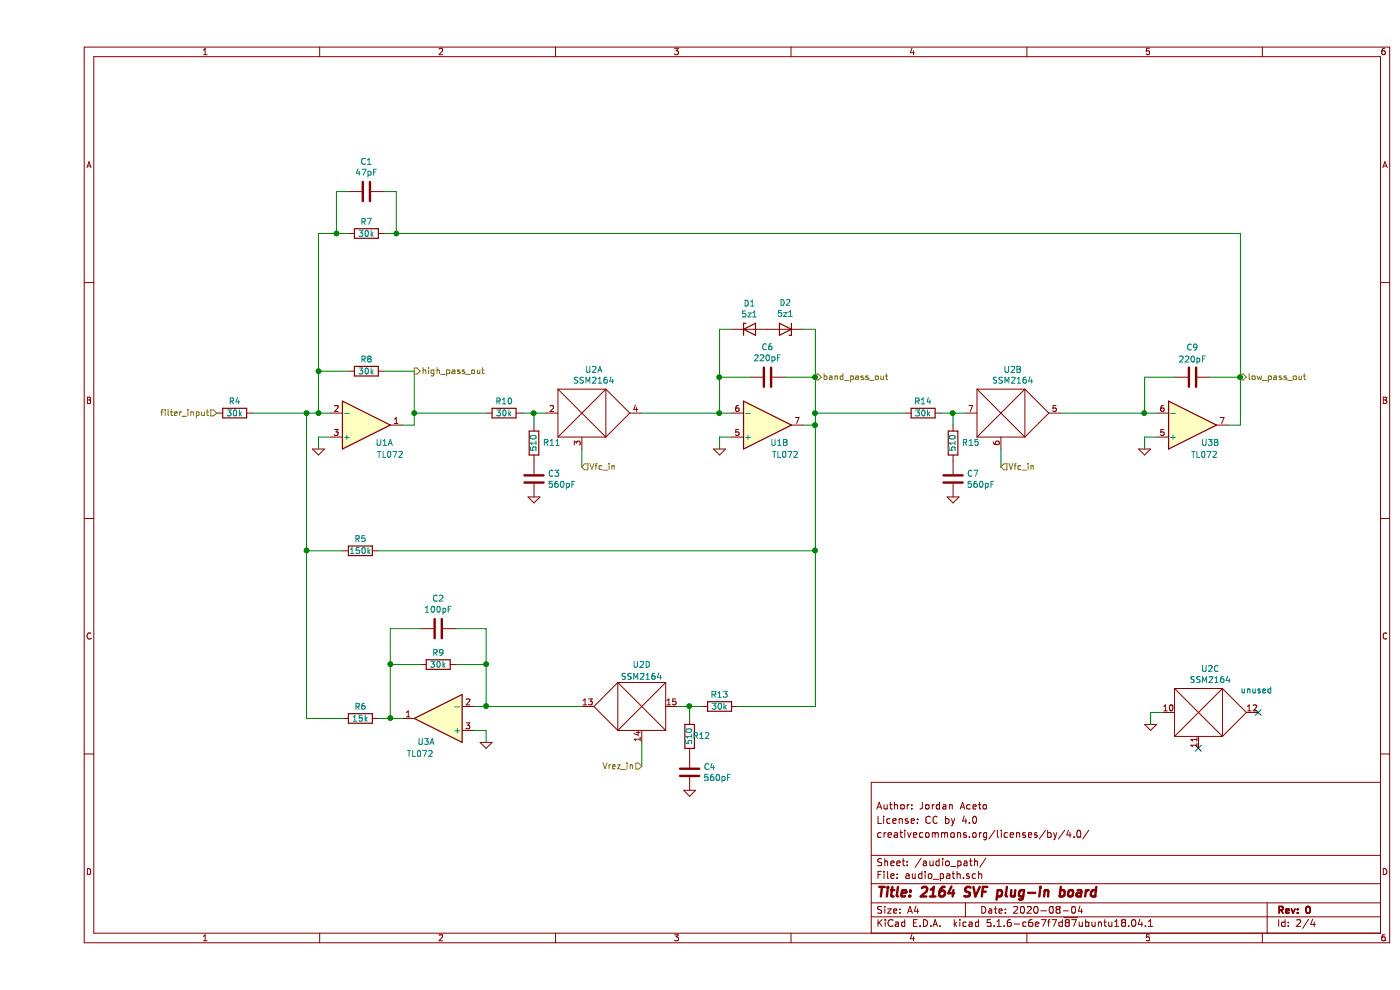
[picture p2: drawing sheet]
EESchema Schematic File Version 4
EELAYER 30 0
EELAYER END
$Descr A4 11693 8268
encoding utf-8
Sheet 2 4
Title "2164 SVF plug-in board"
Date "2020-08-04"
Rev "0"
Comp ""
Comment1 "creativecommons.org/licenses/by/4.0/"
Comment2 "License: CC by 4.0"
Comment3 "Author: Jordan Aceto"
Comment4 ""
$EndDescr
$Comp
L Amplifier_Operational:TL072 U?
U 1 1
P 2750 3550
AR Path="/5F726DCD" Ref="U?"  Part="1" 
AR Path="/5F6F4121/5F726DCD" Ref="U1"  Part="1" 
F 0 "U1" H 2900 3700 50  0000 C CNN
F 1 "TL072" H 2950 3800 50  0000 C CNN
F 2 "Package_SO:SOIC-8_3.9x4.9mm_P1.27mm" H 2750 3550 50  0001 C CNN
F 3 "http://www.ti.com/lit/ds/symlink/tl071.pdf" H 2750 3550 50  0001 C CNN
	1    2750 3550
	1    0    0    1   
$EndComp
$Comp
L 2164SVF-rescue:GND #PWR?
U 1 1
P 2350 3750
AR Path="/5F726DD3" Ref="#PWR?"  Part="1" 
AR Path="/5F6F4121/5F726DD3" Ref="#PWR0104"  Part="1" 
F 0 "#PWR0104" H 2350 3750 30  0001 C CNN
F 1 "GND" H 2350 3680 30  0001 C CNN
F 2 "" H 2350 3750 60  0000 C CNN
F 3 "" H 2350 3750 60  0000 C CNN
	1    2350 3750
	1    0    0    -1  
$EndComp
Wire Wire Line
	2350 3750 2350 3650
Wire Wire Line
	2350 3650 2450 3650
$Comp
L Device:R R?
U 1 1
P 2750 3100
AR Path="/5F726DDB" Ref="R?"  Part="1" 
AR Path="/5F6F4121/5F726DDB" Ref="R8"  Part="1" 
F 0 "R8" V 2650 3100 50  0000 C CNN
F 1 "30k" V 2750 3100 50  0000 C CNN
F 2 "Resistor_SMD:R_0805_2012Metric_Pad1.15x1.40mm_HandSolder" V 2680 3100 50  0001 C CNN
F 3 "~" H 2750 3100 50  0001 C CNN
	1    2750 3100
	0    1    1    0   
$EndComp
Wire Wire Line
	2450 3450 2350 3450
Wire Wire Line
	2350 3450 2350 3100
Wire Wire Line
	2350 3100 2600 3100
Wire Wire Line
	2900 3100 3150 3100
Wire Wire Line
	3150 3100 3150 3450
Wire Wire Line
	3150 3550 3050 3550
$Comp
L Device:R R?
U 1 1
P 1650 3450
AR Path="/5F726DE7" Ref="R?"  Part="1" 
AR Path="/5F6F4121/5F726DE7" Ref="R4"  Part="1" 
F 0 "R4" V 1550 3450 50  0000 C CNN
F 1 "30k" V 1650 3450 50  0000 C CNN
F 2 "Resistor_SMD:R_0805_2012Metric_Pad1.15x1.40mm_HandSolder" V 1580 3450 50  0001 C CNN
F 3 "~" H 1650 3450 50  0001 C CNN
	1    1650 3450
	0    1    1    0   
$EndComp
Wire Wire Line
	1800 3450 2250 3450
Connection ~ 2350 3450
$Comp
L SSM2164_SVF_parts:SSM2164 U?
U 1 1
P 4550 3450
AR Path="/5F726DF5" Ref="U?"  Part="1" 
AR Path="/5F6F4121/5F726DF5" Ref="U2"  Part="1" 
F 0 "U2" H 4650 3815 50  0000 C CNN
F 1 "SSM2164" H 4650 3724 50  0000 C CNN
F 2 "Package_SO:SOIC-16_3.9x9.9mm_P1.27mm" H 4650 3650 50  0001 C CNN
F 3 "" H 4650 3650 50  0001 C CNN
	1    4550 3450
	1    0    0    -1  
$EndComp
$Comp
L Device:C C?
U 1 1
P 4150 4000
AR Path="/5F726DFB" Ref="C?"  Part="1" 
AR Path="/5F6F4121/5F726DFB" Ref="C3"  Part="1" 
F 0 "C3" H 4265 4046 50  0000 L CNN
F 1 "560pF" H 4265 3955 50  0000 L CNN
F 2 "Capacitor_SMD:C_0805_2012Metric_Pad1.15x1.40mm_HandSolder" H 4188 3850 50  0001 C CNN
F 3 "~" H 4150 4000 50  0001 C CNN
	1    4150 4000
	1    0    0    -1  
$EndComp
$Comp
L 2164SVF-rescue:GND #PWR?
U 1 1
P 4150 4150
AR Path="/5F726E01" Ref="#PWR?"  Part="1" 
AR Path="/5F6F4121/5F726E01" Ref="#PWR0105"  Part="1" 
F 0 "#PWR0105" H 4150 4150 30  0001 C CNN
F 1 "GND" H 4150 4080 30  0001 C CNN
F 2 "" H 4150 4150 60  0000 C CNN
F 3 "" H 4150 4150 60  0000 C CNN
	1    4150 4150
	1    0    0    -1  
$EndComp
Wire Wire Line
	4150 3550 4150 3450
Wire Wire Line
	4150 3450 4250 3450
$Comp
L Device:R R?
U 1 1
P 3900 3450
AR Path="/5F726E09" Ref="R?"  Part="1" 
AR Path="/5F6F4121/5F726E09" Ref="R10"  Part="1" 
F 0 "R10" V 3800 3450 50  0000 C CNN
F 1 "30k" V 3900 3450 50  0000 C CNN
F 2 "Resistor_SMD:R_0805_2012Metric_Pad1.15x1.40mm_HandSolder" V 3830 3450 50  0001 C CNN
F 3 "~" H 3900 3450 50  0001 C CNN
	1    3900 3450
	0    1    1    0   
$EndComp
Wire Wire Line
	3750 3450 3150 3450
Connection ~ 3150 3450
Wire Wire Line
	3150 3450 3150 3550
Wire Wire Line
	4050 3450 4150 3450
Connection ~ 4150 3450
$Comp
L Amplifier_Operational:TL072 U?
U 2 1
P 6100 3550
AR Path="/5F726E14" Ref="U?"  Part="2" 
AR Path="/5F6F4121/5F726E14" Ref="U1"  Part="2" 
F 0 "U1" H 6200 3700 50  0000 C CNN
F 1 "TL072" H 6250 3800 50  0000 C CNN
F 2 "Package_SO:SOIC-8_3.9x4.9mm_P1.27mm" H 6100 3550 50  0001 C CNN
F 3 "http://www.ti.com/lit/ds/symlink/tl071.pdf" H 6100 3550 50  0001 C CNN
	2    6100 3550
	1    0    0    1   
$EndComp
$Comp
L Device:C C?
U 1 1
P 6100 3150
AR Path="/5F726E1A" Ref="C?"  Part="1" 
AR Path="/5F6F4121/5F726E1A" Ref="C6"  Part="1" 
F 0 "C6" V 5848 3150 50  0000 C CNN
F 1 "220pF" V 5939 3150 50  0000 C CNN
F 2 "svf_footprints:timing_cap_dual_fp" H 6138 3000 50  0001 C CNN
F 3 "~" H 6100 3150 50  0001 C CNN
	1    6100 3150
	0    1    1    0   
$EndComp
Wire Wire Line
	5800 3450 5700 3450
Wire Wire Line
	5700 3450 5700 3150
Wire Wire Line
	5700 3150 5950 3150
Wire Wire Line
	6400 3550 6500 3550
Wire Wire Line
	6500 3550 6500 3450
$Comp
L 2164SVF-rescue:GND #PWR?
U 1 1
P 5700 3750
AR Path="/5F726E26" Ref="#PWR?"  Part="1" 
AR Path="/5F6F4121/5F726E26" Ref="#PWR0106"  Part="1" 
F 0 "#PWR0106" H 5700 3750 30  0001 C CNN
F 1 "GND" H 5700 3680 30  0001 C CNN
F 2 "" H 5700 3750 60  0000 C CNN
F 3 "" H 5700 3750 60  0000 C CNN
	1    5700 3750
	1    0    0    -1  
$EndComp
Wire Wire Line
	5700 3750 5700 3650
Wire Wire Line
	5700 3650 5800 3650
Wire Wire Line
	5700 3450 5050 3450
Connection ~ 5700 3450
$Comp
L Device:D_Zener D?
U 1 1
P 5950 2750
AR Path="/5F726E30" Ref="D?"  Part="1" 
AR Path="/5F6F4121/5F726E30" Ref="D1"  Part="1" 
F 0 "D1" H 5950 2967 50  0000 C CNN
F 1 "5z1" H 5950 2876 50  0000 C CNN
F 2 "Diode_SMD:D_SOD-123" H 5950 2750 50  0001 C CNN
F 3 "~" H 5950 2750 50  0001 C CNN
	1    5950 2750
	1    0    0    -1  
$EndComp
$Comp
L Device:D_Zener D?
U 1 1
P 6250 2750
AR Path="/5F726E36" Ref="D?"  Part="1" 
AR Path="/5F6F4121/5F726E36" Ref="D2"  Part="1" 
F 0 "D2" H 6250 2533 50  0000 C CNN
F 1 "5z1" H 6250 2624 50  0000 C CNN
F 2 "Diode_SMD:D_SOD-123" H 6250 2750 50  0001 C CNN
F 3 "~" H 6250 2750 50  0001 C CNN
	1    6250 2750
	-1   0    0    1   
$EndComp
Wire Wire Line
	5800 2750 5700 2750
Wire Wire Line
	5700 2750 5700 3150
Connection ~ 5700 3150
Wire Wire Line
	6400 2750 6500 2750
Wire Wire Line
	6500 2750 6500 3150
Wire Wire Line
	4550 3900 4550 3750
$Comp
L Device:R R?
U 1 1
P 7650 3700
AR Path="/5F726E4B" Ref="R?"  Part="1" 
AR Path="/5F6F4121/5F726E4B" Ref="R15"  Part="1" 
F 0 "R15" H 7500 3700 50  0000 C CNN
F 1 "510" V 7650 3700 50  0000 C CNN
F 2 "Resistor_SMD:R_0805_2012Metric_Pad1.15x1.40mm_HandSolder" V 7580 3700 50  0001 C CNN
F 3 "~" H 7650 3700 50  0001 C CNN
	1    7650 3700
	-1   0    0    1   
$EndComp
$Comp
L Device:C C?
U 1 1
P 7650 4000
AR Path="/5F726E51" Ref="C?"  Part="1" 
AR Path="/5F6F4121/5F726E51" Ref="C7"  Part="1" 
F 0 "C7" H 7765 4046 50  0000 L CNN
F 1 "560pF" H 7765 3955 50  0000 L CNN
F 2 "Capacitor_SMD:C_0805_2012Metric_Pad1.15x1.40mm_HandSolder" H 7688 3850 50  0001 C CNN
F 3 "~" H 7650 4000 50  0001 C CNN
	1    7650 4000
	1    0    0    -1  
$EndComp
$Comp
L 2164SVF-rescue:GND #PWR?
U 1 1
P 7650 4150
AR Path="/5F726E57" Ref="#PWR?"  Part="1" 
AR Path="/5F6F4121/5F726E57" Ref="#PWR0107"  Part="1" 
F 0 "#PWR0107" H 7650 4150 30  0001 C CNN
F 1 "GND" H 7650 4080 30  0001 C CNN
F 2 "" H 7650 4150 60  0000 C CNN
F 3 "" H 7650 4150 60  0000 C CNN
	1    7650 4150
	1    0    0    -1  
$EndComp
Wire Wire Line
	7650 3550 7650 3450
Wire Wire Line
	7650 3450 7750 3450
$Comp
L Device:R R?
U 1 1
P 7400 3450
AR Path="/5F726E5F" Ref="R?"  Part="1" 
AR Path="/5F6F4121/5F726E5F" Ref="R14"  Part="1" 
F 0 "R14" V 7300 3450 50  0000 C CNN
F 1 "30k" V 7400 3450 50  0000 C CNN
F 2 "Resistor_SMD:R_0805_2012Metric_Pad1.15x1.40mm_HandSolder" V 7330 3450 50  0001 C CNN
F 3 "~" H 7400 3450 50  0001 C CNN
	1    7400 3450
	0    1    1    0   
$EndComp
Wire Wire Line
	7550 3450 7650 3450
Connection ~ 7650 3450
$Comp
L SSM2164_SVF_parts:SSM2164 U?
U 2 1
P 8050 3450
AR Path="/5F726E67" Ref="U?"  Part="2" 
AR Path="/5F6F4121/5F726E67" Ref="U2"  Part="2" 
F 0 "U2" H 8150 3815 50  0000 C CNN
F 1 "SSM2164" H 8150 3724 50  0000 C CNN
F 2 "Package_SO:SOIC-16_3.9x9.9mm_P1.27mm" H 8150 3650 50  0001 C CNN
F 3 "" H 8150 3650 50  0001 C CNN
	2    8050 3450
	1    0    0    -1  
$EndComp
Wire Wire Line
	8050 3900 8050 3750
Wire Wire Line
	7250 3450 6500 3450
Connection ~ 6500 3450
Wire Wire Line
	6500 3450 6500 3150
$Comp
L Amplifier_Operational:TL072 U?
U 1 1
P 3350 6000
AR Path="/5F726E72" Ref="U?"  Part="1" 
AR Path="/5F6F4121/5F726E72" Ref="U3"  Part="1" 
F 0 "U3" H 3450 6200 50  0000 C CNN
F 1 "TL072" H 3500 6300 50  0000 C CNN
F 2 "Package_SO:SOIC-8_3.9x4.9mm_P1.27mm" H 3350 6000 50  0001 C CNN
F 3 "http://www.ti.com/lit/ds/symlink/tl071.pdf" H 3350 6000 50  0001 C CNN
	1    3350 6000
	-1   0    0    1   
$EndComp
$Comp
L 2164SVF-rescue:GND #PWR?
U 1 1
P 9250 3750
AR Path="/5F726E78" Ref="#PWR?"  Part="1" 
AR Path="/5F6F4121/5F726E78" Ref="#PWR0108"  Part="1" 
F 0 "#PWR0108" H 9250 3750 30  0001 C CNN
F 1 "GND" H 9250 3680 30  0001 C CNN
F 2 "" H 9250 3750 60  0000 C CNN
F 3 "" H 9250 3750 60  0000 C CNN
	1    9250 3750
	1    0    0    -1  
$EndComp
Wire Wire Line
	9250 3750 9250 3650
Wire Wire Line
	9250 3650 9350 3650
Wire Wire Line
	8550 3450 9250 3450
$Comp
L Device:C C?
U 1 1
P 9650 3150
AR Path="/5F726E81" Ref="C?"  Part="1" 
AR Path="/5F6F4121/5F726E81" Ref="C9"  Part="1" 
F 0 "C9" V 9400 3150 50  0000 C CNN
F 1 "220pF" V 9500 3150 50  0000 C CNN
F 2 "svf_footprints:timing_cap_dual_fp" H 9688 3000 50  0001 C CNN
F 3 "~" H 9650 3150 50  0001 C CNN
	1    9650 3150
	0    1    1    0   
$EndComp
Wire Wire Line
	10050 3550 10050 3150
Wire Wire Line
	10050 3150 9800 3150
Wire Wire Line
	9950 3550 10050 3550
Wire Wire Line
	9500 3150 9250 3150
Wire Wire Line
	9250 3150 9250 3450
Connection ~ 9250 3450
Wire Wire Line
	9250 3450 9350 3450
Connection ~ 10050 3150
$Comp
L Device:R R?
U 1 1
P 2750 1950
AR Path="/5F726E9F" Ref="R?"  Part="1" 
AR Path="/5F6F4121/5F726E9F" Ref="R7"  Part="1" 
F 0 "R7" V 2650 1950 50  0000 C CNN
F 1 "30k" V 2750 1950 50  0000 C CNN
F 2 "Resistor_SMD:R_0805_2012Metric_Pad1.15x1.40mm_HandSolder" V 2680 1950 50  0001 C CNN
F 3 "~" H 2750 1950 50  0001 C CNN
	1    2750 1950
	0    1    1    0   
$EndComp
Wire Wire Line
	2600 1950 2500 1950
Wire Wire Line
	2350 1950 2350 3100
Connection ~ 2350 3100
Wire Wire Line
	10050 1950 3000 1950
$Comp
L Device:R R?
U 1 1
P 2700 4600
AR Path="/5F726EAB" Ref="R?"  Part="1" 
AR Path="/5F6F4121/5F726EAB" Ref="R5"  Part="1" 
F 0 "R5" V 2600 4600 50  0000 C CNN
F 1 "150k" V 2700 4600 50  0000 C CNN
F 2 "Resistor_SMD:R_0805_2012Metric_Pad1.15x1.40mm_HandSolder" V 2630 4600 50  0001 C CNN
F 3 "~" H 2700 4600 50  0001 C CNN
	1    2700 4600
	0    1    1    0   
$EndComp
$Comp
L Device:R R?
U 1 1
P 5700 5900
AR Path="/5F726EB1" Ref="R?"  Part="1" 
AR Path="/5F6F4121/5F726EB1" Ref="R13"  Part="1" 
F 0 "R13" V 5600 5900 50  0000 C CNN
F 1 "30k" V 5700 5900 50  0000 C CNN
F 2 "Resistor_SMD:R_0805_2012Metric_Pad1.15x1.40mm_HandSolder" V 5630 5900 50  0001 C CNN
F 3 "~" H 5700 5900 50  0001 C CNN
	1    5700 5900
	0    1    1    0   
$EndComp
Wire Wire Line
	2250 3450 2250 4600
Wire Wire Line
	2250 4600 2550 4600
Connection ~ 2250 3450
Wire Wire Line
	2250 3450 2350 3450
Wire Wire Line
	2250 4600 2250 6000
Wire Wire Line
	2250 6000 2550 6000
Connection ~ 2250 4600
Wire Wire Line
	2850 4600 6500 4600
Wire Wire Line
	6500 4600 6500 3550
Connection ~ 6500 3550
$Comp
L Amplifier_Operational:TL072 U?
U 2 1
P 9650 3550
AR Path="/5F726EC1" Ref="U?"  Part="2" 
AR Path="/5F6F4121/5F726EC1" Ref="U3"  Part="2" 
F 0 "U3" H 9800 3700 50  0000 C CNN
F 1 "TL072" H 9750 3800 50  0000 C CNN
F 2 "Package_SO:SOIC-8_3.9x4.9mm_P1.27mm" H 9650 3550 50  0001 C CNN
F 3 "http://www.ti.com/lit/ds/symlink/tl071.pdf" H 9650 3550 50  0001 C CNN
	2    9650 3550
	1    0    0    1   
$EndComp
$Comp
L Device:R R?
U 1 1
P 3350 5550
AR Path="/5F726EC7" Ref="R?"  Part="1" 
AR Path="/5F6F4121/5F726EC7" Ref="R9"  Part="1" 
F 0 "R9" V 3250 5550 50  0000 C CNN
F 1 "30k" V 3350 5550 50  0000 C CNN
F 2 "Resistor_SMD:R_0805_2012Metric_Pad1.15x1.40mm_HandSolder" V 3280 5550 50  0001 C CNN
F 3 "~" H 3350 5550 50  0001 C CNN
	1    3350 5550
	0    1    1    0   
$EndComp
Wire Wire Line
	3200 5550 2950 5550
Wire Wire Line
	2950 5550 2950 6000
Wire Wire Line
	2950 6000 3050 6000
Wire Wire Line
	2950 6000 2850 6000
Connection ~ 2950 6000
Wire Wire Line
	3650 5900 3750 5900
Wire Wire Line
	3750 5900 3750 5550
Wire Wire Line
	3750 5550 3500 5550
$Comp
L 2164SVF-rescue:GND #PWR?
U 1 1
P 3750 6200
AR Path="/5F726ED5" Ref="#PWR?"  Part="1" 
AR Path="/5F6F4121/5F726ED5" Ref="#PWR0109"  Part="1" 
F 0 "#PWR0109" H 3750 6200 30  0001 C CNN
F 1 "GND" H 3750 6130 30  0001 C CNN
F 2 "" H 3750 6200 60  0000 C CNN
F 3 "" H 3750 6200 60  0000 C CNN
	1    3750 6200
	1    0    0    -1  
$EndComp
Wire Wire Line
	3750 6200 3750 6100
Wire Wire Line
	3750 6100 3650 6100
$Comp
L SSM2164_SVF_parts:SSM2164 U?
U 3 1
P 9700 5950
AR Path="/5F726EDD" Ref="U?"  Part="3" 
AR Path="/5F6F4121/5F726EDD" Ref="U2"  Part="3" 
F 0 "U2" H 9800 6315 50  0000 C CNN
F 1 "SSM2164" H 9800 6224 50  0000 C CNN
F 2 "Package_SO:SOIC-16_3.9x9.9mm_P1.27mm" H 9800 6150 50  0001 C CNN
F 3 "" H 9800 6150 50  0001 C CNN
	3    9700 5950
	1    0    0    -1  
$EndComp
Connection ~ 3750 5900
$Comp
L Device:R R?
U 1 1
P 2700 6000
AR Path="/5F726EE5" Ref="R?"  Part="1" 
AR Path="/5F6F4121/5F726EE5" Ref="R6"  Part="1" 
F 0 "R6" V 2600 6000 50  0000 C CNN
F 1 "15k" V 2700 6000 50  0000 C CNN
F 2 "Resistor_SMD:R_0805_2012Metric_Pad1.15x1.40mm_HandSolder" V 2630 6000 50  0001 C CNN
F 3 "~" H 2700 6000 50  0001 C CNN
	1    2700 6000
	0    1    1    0   
$EndComp
$Comp
L Device:R R?
U 1 1
P 5450 6150
AR Path="/5F726EEB" Ref="R?"  Part="1" 
AR Path="/5F6F4121/5F726EEB" Ref="R12"  Part="1" 
F 0 "R12" H 5350 6150 50  0000 C CNN
F 1 "510" V 5450 6150 50  0000 C CNN
F 2 "Resistor_SMD:R_0805_2012Metric_Pad1.15x1.40mm_HandSolder" V 5380 6150 50  0001 C CNN
F 3 "~" H 5450 6150 50  0001 C CNN
	1    5450 6150
	-1   0    0    1   
$EndComp
$Comp
L Device:C C?
U 1 1
P 5450 6450
AR Path="/5F726EF1" Ref="C?"  Part="1" 
AR Path="/5F6F4121/5F726EF1" Ref="C4"  Part="1" 
F 0 "C4" H 5565 6496 50  0000 L CNN
F 1 "560pF" H 5565 6405 50  0000 L CNN
F 2 "Capacitor_SMD:C_0805_2012Metric_Pad1.15x1.40mm_HandSolder" H 5488 6300 50  0001 C CNN
F 3 "~" H 5450 6450 50  0001 C CNN
	1    5450 6450
	1    0    0    -1  
$EndComp
$Comp
L 2164SVF-rescue:GND #PWR?
U 1 1
P 5450 6600
AR Path="/5F726EF7" Ref="#PWR?"  Part="1" 
AR Path="/5F6F4121/5F726EF7" Ref="#PWR0110"  Part="1" 
F 0 "#PWR0110" H 5450 6600 30  0001 C CNN
F 1 "GND" H 5450 6530 30  0001 C CNN
F 2 "" H 5450 6600 60  0000 C CNN
F 3 "" H 5450 6600 60  0000 C CNN
	1    5450 6600
	1    0    0    -1  
$EndComp
Wire Wire Line
	5550 5900 5450 5900
Connection ~ 5450 5900
Wire Wire Line
	5450 5900 5350 5900
Wire Wire Line
	5850 5900 6500 5900
Wire Wire Line
	6500 5900 6500 4600
Connection ~ 6500 4600
Wire Wire Line
	5050 6400 5050 6200
$Comp
L SSM2164_SVF_parts:SSM2164 U?
U 4 1
P 5050 5900
AR Path="/5F726F16" Ref="U?"  Part="4" 
AR Path="/5F6F4121/5F726F16" Ref="U2"  Part="4" 
F 0 "U2" H 5050 6250 50  0000 C CNN
F 1 "SSM2164" H 5050 6150 50  0000 C CNN
F 2 "Package_SO:SOIC-16_3.9x9.9mm_P1.27mm" H 5150 6100 50  0001 C CNN
F 3 "" H 5150 6100 50  0001 C CNN
	4    5050 5900
	-1   0    0    -1  
$EndComp
Text HLabel 3150 3100 2    50   Output ~ 0
high_pass_out
Text HLabel 6500 3150 2    50   Output ~ 0
band_pass_out
Text HLabel 10050 3150 2    50   Output ~ 0
low_pass_out
Text HLabel 8050 3900 2    50   Input ~ 0
Vfc_in
Text HLabel 5050 6400 0    50   Input ~ 0
Vrez_in
Text HLabel 1500 3450 0    50   Input ~ 0
filter_input
Text HLabel 4550 3900 2    50   Input ~ 0
Vfc_in
Connection ~ 6500 3150
Wire Wire Line
	6250 3150 6500 3150
$Comp
L Device:C C2
U 1 1
P 3350 5250
F 0 "C2" V 3098 5250 50  0000 C CNN
F 1 "100pF" V 3189 5250 50  0000 C CNN
F 2 "Capacitor_SMD:C_0805_2012Metric_Pad1.15x1.40mm_HandSolder" H 3388 5100 50  0001 C CNN
F 3 "~" H 3350 5250 50  0001 C CNN
	1    3350 5250
	0    1    1    0   
$EndComp
Wire Wire Line
	3500 5250 3750 5250
Wire Wire Line
	3750 5250 3750 5550
Connection ~ 3750 5550
Wire Wire Line
	3200 5250 2950 5250
Wire Wire Line
	2950 5250 2950 5550
Connection ~ 2950 5550
$Comp
L Device:C C?
U 1 1
P 2750 1600
AR Path="/5F2E065B" Ref="C?"  Part="1" 
AR Path="/5F6F4121/5F2E065B" Ref="C1"  Part="1" 
F 0 "C1" V 2498 1600 50  0000 C CNN
F 1 "47pF" V 2589 1600 50  0000 C CNN
F 2 "Capacitor_SMD:C_0805_2012Metric_Pad1.15x1.40mm_HandSolder" H 2788 1450 50  0001 C CNN
F 3 "~" H 2750 1600 50  0001 C CNN
	1    2750 1600
	0    1    1    0   
$EndComp
Wire Wire Line
	2600 1600 2500 1600
Wire Wire Line
	2500 1600 2500 1950
Connection ~ 2500 1950
Wire Wire Line
	2500 1950 2350 1950
Wire Wire Line
	2900 1600 3000 1600
Wire Wire Line
	3000 1600 3000 1950
Connection ~ 3000 1950
Wire Wire Line
	3000 1950 2900 1950
Wire Wire Line
	5450 5900 5450 6000
Wire Wire Line
	3750 5900 4550 5900
$Comp
L 2164SVF-rescue:GND #PWR?
U 1 1
P 9300 6050
AR Path="/5F3387AE" Ref="#PWR?"  Part="1" 
AR Path="/5F6F4121/5F3387AE" Ref="#PWR01"  Part="1" 
F 0 "#PWR01" H 9300 6050 30  0001 C CNN
F 1 "GND" H 9300 5980 30  0001 C CNN
F 2 "" H 9300 6050 60  0000 C CNN
F 3 "" H 9300 6050 60  0000 C CNN
	1    9300 6050
	1    0    0    -1  
$EndComp
Wire Wire Line
	9300 6050 9300 5950
Wire Wire Line
	9300 5950 9400 5950
Text Notes 10050 5800 0    50   ~ 0
unused
NoConn ~ 9700 6250
NoConn ~ 10200 5950
$Comp
L Device:R R?
U 1 1
P 4150 3700
AR Path="/5F726DEF" Ref="R?"  Part="1" 
AR Path="/5F6F4121/5F726DEF" Ref="R11"  Part="1" 
F 0 "R11" H 4000 3700 50  0000 C CNN
F 1 "510" V 4150 3700 50  0000 C CNN
F 2 "Resistor_SMD:R_0805_2012Metric_Pad1.15x1.40mm_HandSolder" V 4080 3700 50  0001 C CNN
F 3 "~" H 4150 3700 50  0001 C CNN
	1    4150 3700
	-1   0    0    1   
$EndComp
Wire Wire Line
	10050 1950 10050 3150
$EndSCHEMATC
